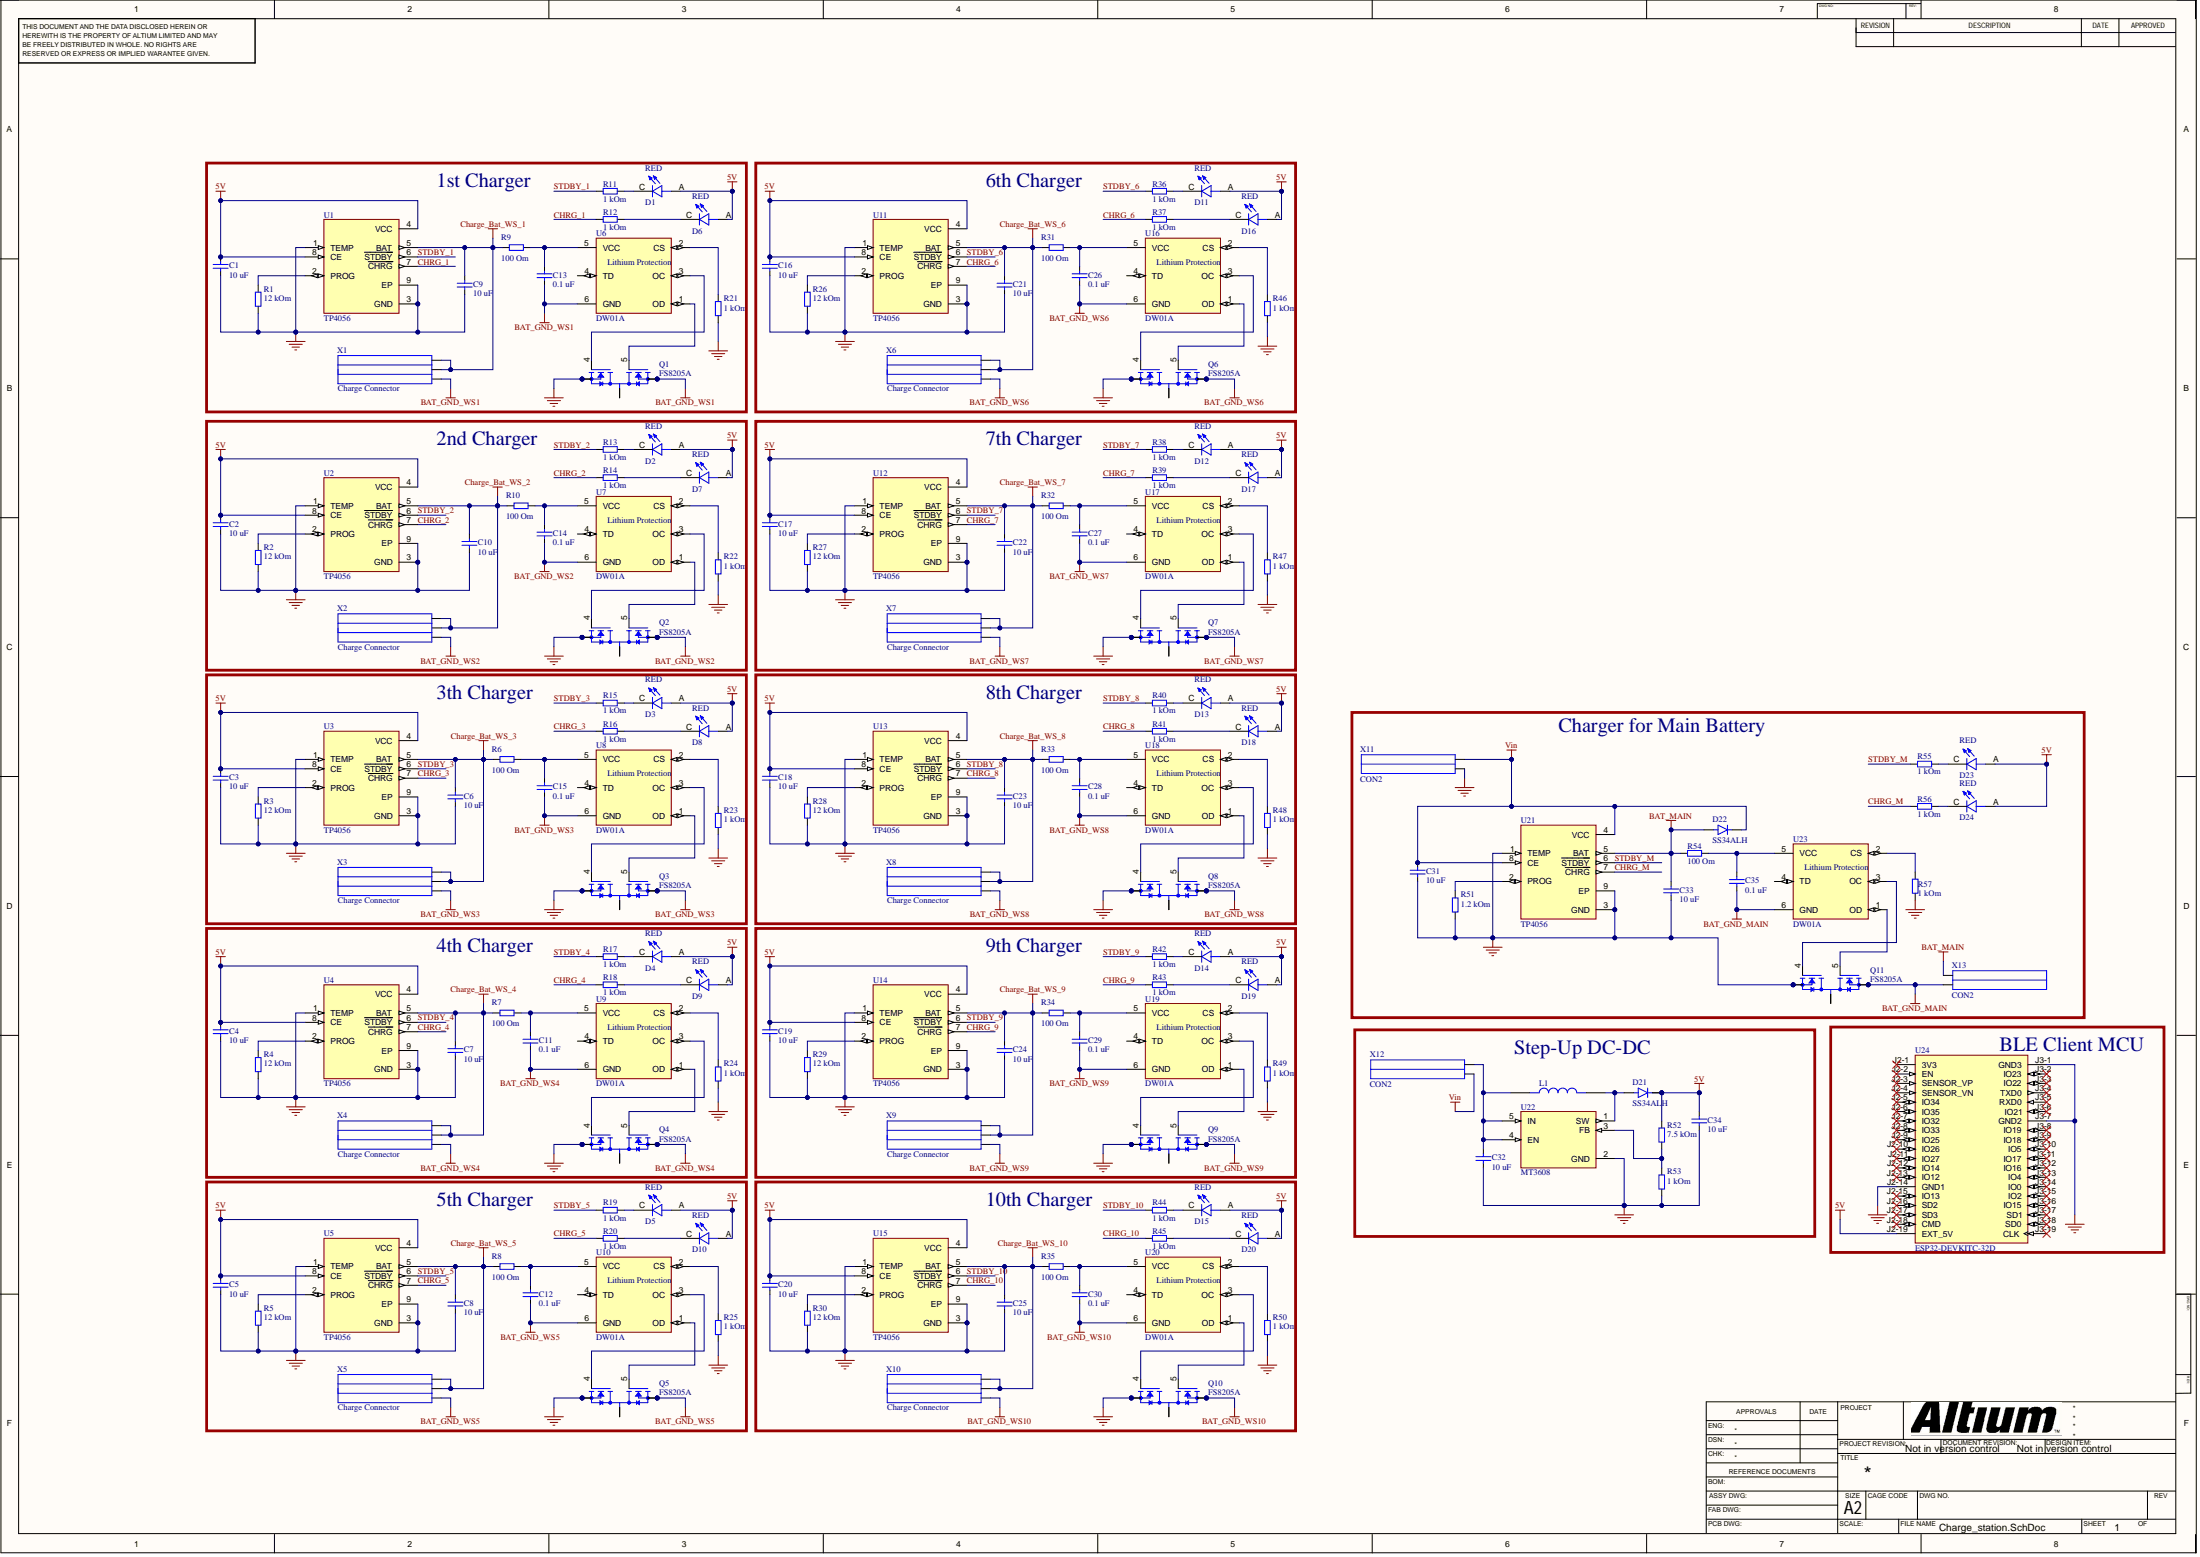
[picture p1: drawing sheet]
# Altium project Charge_station.PrjPcb
1 sheet, 165 parts. Net scope: global (net labels, ports and power ports of the same name join across sheets).
Board file: Charge_station.PcbDoc

## Sheet Charge_station.SchDoc
size 594 x 420 mm; SheetNumber: 1; SheetTotal: 1

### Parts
C1  value 10 uF  [CAPC1608X90N]  (hidden comment: STD_CAP)
C2  value 10 uF  [CAPC1608X90N]  (hidden comment: STD_CAP)
C3  value 10 uF  [CAPC1608X90N]  (hidden comment: STD_CAP)
C4  value 10 uF  [CAPC1608X90N]  (hidden comment: STD_CAP)
C5  value 10 uF  [CAPC1608X90N]  (hidden comment: STD_CAP)
C6  value 10 uF  [CAPC1608X90N]  (hidden comment: STD_CAP)
C7  value 10 uF  [CAPC1608X90N]  (hidden comment: STD_CAP)
C8  value 10 uF  [CAPC1608X90N]  (hidden comment: STD_CAP)
C9  value 10 uF  [CAPC1608X90N]  (hidden comment: STD_CAP)
C10  value 10 uF  [CAPC1608X90N]  (hidden comment: STD_CAP)
C11  value 0.1 uF  [CAPC1608X90N]  (hidden comment: STD_CAP)
C12  value 0.1 uF  [CAPC1608X90N]  (hidden comment: STD_CAP)
C13  value 0.1 uF  [CAPC1608X90N]  (hidden comment: STD_CAP)
C14  value 0.1 uF  [CAPC1608X90N]  (hidden comment: STD_CAP)
C15  value 0.1 uF  [CAPC1608X90N]  (hidden comment: STD_CAP)
C16  value 10 uF  [CAPC1608X90N]  (hidden comment: STD_CAP)
C17  value 10 uF  [CAPC1608X90N]  (hidden comment: STD_CAP)
C18  value 10 uF  [CAPC1608X90N]  (hidden comment: STD_CAP)
C19  value 10 uF  [CAPC1608X90N]  (hidden comment: STD_CAP)
C20  value 10 uF  [CAPC1608X90N]  (hidden comment: STD_CAP)
C21  value 10 uF  [CAPC1608X90N]  (hidden comment: STD_CAP)
C22  value 10 uF  [CAPC1608X90N]  (hidden comment: STD_CAP)
C23  value 10 uF  [CAPC1608X90N]  (hidden comment: STD_CAP)
C24  value 10 uF  [CAPC1608X90N]  (hidden comment: STD_CAP)
C25  value 10 uF  [CAPC1608X90N]  (hidden comment: STD_CAP)
C26  value 0.1 uF  [CAPC1608X90N]  (hidden comment: STD_CAP)
C27  value 0.1 uF  [CAPC1608X90N]  (hidden comment: STD_CAP)
C28  value 0.1 uF  [CAPC1608X90N]  (hidden comment: STD_CAP)
C29  value 0.1 uF  [CAPC1608X90N]  (hidden comment: STD_CAP)
C30  value 0.1 uF  [CAPC1608X90N]  (hidden comment: STD_CAP)
C31  value 10 uF  [CAPC1608X90N]  (hidden comment: STD_CAP)
C32  value 10 uF  [CAPC2012X120N]  (hidden comment: STD_CAP)
C33  value 10 uF  [CAPC1608X90N]  (hidden comment: STD_CAP)
C34  value 10 uF  [CAPC2012X120N]  (hidden comment: STD_CAP)
C35  value 0.1 uF  [CAPC1608X90N]  (hidden comment: STD_CAP)
D1  7012X1  [LED_KPT-1608ZGC]  (value not drawn)
D2  7012X1  [LED_KPT-1608ZGC]  (value not drawn)
D3  7012X1  [LED_KPT-1608ZGC]  (value not drawn)
D4  7012X1  [LED_KPT-1608ZGC]  (value not drawn)
D5  7012X1  [LED_KPT-1608ZGC]  (value not drawn)
D6  7012X1  [LED_KPT-1608ZGC]  (value not drawn)
D7  7012X1  [LED_KPT-1608ZGC]  (value not drawn)
D8  7012X1  [LED_KPT-1608ZGC]  (value not drawn)
D9  7012X1  [LED_KPT-1608ZGC]  (value not drawn)
D10  7012X1  [LED_KPT-1608ZGC]  (value not drawn)
D11  7012X1  [LED_KPT-1608ZGC]  (value not drawn)
D12  7012X1  [LED_KPT-1608ZGC]  (value not drawn)
D13  7012X1  [LED_KPT-1608ZGC]  (value not drawn)
D14  7012X1  [LED_KPT-1608ZGC]  (value not drawn)
D15  7012X1  [LED_KPT-1608ZGC]  (value not drawn)
D16  7012X1  [LED_KPT-1608ZGC]  (value not drawn)
D17  7012X1  [LED_KPT-1608ZGC]  (value not drawn)
D18  7012X1  [LED_KPT-1608ZGC]  (value not drawn)
D19  7012X1  [LED_KPT-1608ZGC]  (value not drawn)
D20  7012X1  [LED_KPT-1608ZGC]  (value not drawn)
D21  SS34ALH  [SODFL5226X100N]
D22  SS34ALH  [SODFL5226X100N]
D23  7012X1  [LED_KPT-1608ZGC]  (value not drawn)
D24  7012X1  [LED_KPT-1608ZGC]  (value not drawn)
L1  B82464G4223M000  [IND_B82464G4223M000]  (value not drawn)
Q1  FS8205A  [SOP65P640X120-8N]
Q2  FS8205A  [SOP65P640X120-8N]
Q3  FS8205A  [SOP65P640X120-8N]
Q4  FS8205A  [SOP65P640X120-8N]
Q5  FS8205A  [SOP65P640X120-8N]
Q6  FS8205A  [SOP65P640X120-8N]
Q7  FS8205A  [SOP65P640X120-8N]
Q8  FS8205A  [SOP65P640X120-8N]
Q9  FS8205A  [SOP65P640X120-8N]
Q10  FS8205A  [SOP65P640X120-8N]
Q11  FS8205A  [SOP65P640X120-8N]
R1  value 12 kOm  [RESC1608X50AN]  (hidden comment: STD_RES)
R2  value 12 kOm  [RESC1608X50AN]  (hidden comment: STD_RES)
R3  value 12 kOm  [RESC1608X50AN]  (hidden comment: STD_RES)
R4  value 12 kOm  [RESC1608X50AN]  (hidden comment: STD_RES)
R5  value 12 kOm  [RESC1608X50AN]  (hidden comment: STD_RES)
R6  value 100 Om  [RESC1608X50AN]  (hidden comment: STD_RES)
R7  value 100 Om  [RESC1608X50AN]  (hidden comment: STD_RES)
R8  value 100 Om  [RESC1608X50AN]  (hidden comment: STD_RES)
R9  value 100 Om  [RESC1608X50AN]  (hidden comment: STD_RES)
R10  value 100 Om  [RESC1608X50AN]  (hidden comment: STD_RES)
R11  value 1 kOm  [R0603]  (hidden comment: STD_RES)
R12  value 1 kOm  [R0603]  (hidden comment: STD_RES)
R13  value 1 kOm  [R0603]  (hidden comment: STD_RES)
R14  value 1 kOm  [R0603]  (hidden comment: STD_RES)
R15  value 1 kOm  [R0603]  (hidden comment: STD_RES)
R16  value 1 kOm  [R0603]  (hidden comment: STD_RES)
R17  value 1 kOm  [R0603]  (hidden comment: STD_RES)
R18  value 1 kOm  [R0603]  (hidden comment: STD_RES)
R19  value 1 kOm  [R0603]  (hidden comment: STD_RES)
R20  value 1 kOm  [R0603]  (hidden comment: STD_RES)
R21  value 1 kOm  [RESC1608X50AN]  (hidden comment: STD_RES)
R22  value 1 kOm  [RESC1608X50AN]  (hidden comment: STD_RES)
R23  value 1 kOm  [RESC1608X50AN]  (hidden comment: STD_RES)
R24  value 1 kOm  [RESC1608X50AN]  (hidden comment: STD_RES)
R25  value 1 kOm  [RESC1608X50AN]  (hidden comment: STD_RES)
R26  value 12 kOm  [RESC1608X50AN]  (hidden comment: STD_RES)
R27  value 12 kOm  [RESC1608X50AN]  (hidden comment: STD_RES)
R28  value 12 kOm  [RESC1608X50AN]  (hidden comment: STD_RES)
R29  value 12 kOm  [RESC1608X50AN]  (hidden comment: STD_RES)
R30  value 12 kOm  [RESC1608X50AN]  (hidden comment: STD_RES)
R31  value 100 Om  [RESC1608X50AN]  (hidden comment: STD_RES)
R32  value 100 Om  [RESC1608X50AN]  (hidden comment: STD_RES)
R33  value 100 Om  [RESC1608X50AN]  (hidden comment: STD_RES)
R34  value 100 Om  [RESC1608X50AN]  (hidden comment: STD_RES)
R35  value 100 Om  [RESC1608X50AN]  (hidden comment: STD_RES)
R36  value 1 kOm  [R0603]  (hidden comment: STD_RES)
R37  value 1 kOm  [R0603]  (hidden comment: STD_RES)
R38  value 1 kOm  [R0603]  (hidden comment: STD_RES)
R39  value 1 kOm  [R0603]  (hidden comment: STD_RES)
R40  value 1 kOm  [R0603]  (hidden comment: STD_RES)
R41  value 1 kOm  [R0603]  (hidden comment: STD_RES)
R42  value 1 kOm  [R0603]  (hidden comment: STD_RES)
R43  value 1 kOm  [R0603]  (hidden comment: STD_RES)
R44  value 1 kOm  [R0603]  (hidden comment: STD_RES)
R45  value 1 kOm  [R0603]  (hidden comment: STD_RES)
R46  value 1 kOm  [RESC1608X50AN]  (hidden comment: STD_RES)
R47  value 1 kOm  [RESC1608X50AN]  (hidden comment: STD_RES)
R48  value 1 kOm  [RESC1608X50AN]  (hidden comment: STD_RES)
R49  value 1 kOm  [RESC1608X50AN]  (hidden comment: STD_RES)
R50  value 1 kOm  [RESC1608X50AN]  (hidden comment: STD_RES)
R51  value 1.2 kOm  [RESC1608X50AN]  (hidden comment: STD_RES)
R52  value 7.5 kOm  [RESC1608X50AN]  (hidden comment: STD_RES)
R53  value 1 kOm  [RESC1608X50AN]  (hidden comment: STD_RES)
R54  value 100 Om  [RESC1608X50AN]  (hidden comment: STD_RES)
R55  value 1 kOm  [R0603]  (hidden comment: STD_RES)
R56  value 1 kOm  [R0603]  (hidden comment: STD_RES)
R57  value 1 kOm  [RESC1608X50AN]  (hidden comment: STD_RES)
U1  TP4056  [SOP127P600X175-9N]
U2  TP4056  [SOP127P600X175-9N]
U3  TP4056  [SOP127P600X175-9N]
U4  TP4056  [SOP127P600X175-9N]
U5  TP4056  [SOP127P600X175-9N]
U6  DW01A  [SOT23-6]
U7  DW01A  [SOT23-6]
U8  DW01A  [SOT23-6]
U9  DW01A  [SOT23-6]
U10  DW01A  [SOT23-6]
U11  TP4056  [SOP127P600X175-9N]
U12  TP4056  [SOP127P600X175-9N]
U13  TP4056  [SOP127P600X175-9N]
U14  TP4056  [SOP127P600X175-9N]
U15  TP4056  [SOP127P600X175-9N]
U16  DW01A  [SOT23-6]
U17  DW01A  [SOT23-6]
U18  DW01A  [SOT23-6]
U19  DW01A  [SOT23-6]
U20  DW01A  [SOT23-6]
U21  TP4056  [SOP127P600X175-9N]
U22  MT3608  [SOT95P280X145-6N]
U23  DW01A  [SOT23-6]
U24  ESP32-DEVKITC-32D  [MODULE_ESP32-DEVKITC-32D]
X1  Charge Connector  [POGO PINS]
X2  Charge Connector  [POGO PINS]
X3  Charge Connector  [POGO PINS]
X4  Charge Connector  [POGO PINS]
X5  Charge Connector  [POGO PINS]
X6  Charge Connector  [POGO PINS]
X7  Charge Connector  [POGO PINS]
X8  Charge Connector  [POGO PINS]
X9  Charge Connector  [POGO PINS]
X10  Charge Connector  [POGO PINS]
X11  CON2  [CON4_bat]
X12  CON2  [CON4_bat]
X13  CON2  [CON4_bat]

### Blocks framed on the sheet
1st Charger: C1 C9 C13 D1 D6 Q1 R1 R9 R11 R12 R21 U1 U6 X1
6th Charger: C16 C21 C26 D11 D16 Q6 R26 R31 R36 R37 R46 U11 U16 X6
2nd Charger: C2 C10 C14 D2 D7 Q2 R2 R10 R13 R14 R22 U2 U7 X2
7th Charger: C17 C22 C27 D12 D17 Q7 R27 R32 R38 R39 R47 U12 U17 X7
3th Charger: C3 C6 C15 D3 D8 Q3 R3 R6 R15 R16 R23 U3 U8 X3
8th Charger: C18 C23 C28 D13 D18 Q8 R28 R33 R40 R41 R48 U13 U18 X8
Charger for Main Battery: C31 C33 C35 D22-D24 Q11 R51 R54-R57 U21 U23 X11 X13
4th Charger: C4 C7 C11 D4 D9 Q4 R4 R7 R17 R18 R24 U4 U9 X4
9th Charger: C19 C24 C29 D14 D19 Q9 R29 R34 R42 R43 R49 U14 U19 X9
Step-Up DC-DC: C32 C34 D21 L1 R52 R53 U22 X12
BLE Client MCU: U24
5th Charger: C5 C8 C12 D5 D10 Q5 R5 R8 R19 R20 R25 U5 U10 X5
10th Charger: C20 C25 C30 D15 D20 Q10 R30 R35 R44 R45 R50 U15 U20 X10

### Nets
5V: C1.2 C2.2 C3.2 C4.2 C5.2 C16.2 C17.2 C18.2 C19.2 C20.2 C34.2 D1.A D2.A D3.A D4.A D5.A D6.A D7.A D8.A D9.A D10.A D11.A D12.A D13.A D14.A D15.A D16.A D17.A D18.A D19.A D20.A D21.1(K) D23.A D24.A R52.2 U1.4(VCC) U1.8(CE) U2.4(VCC) U2.8(CE) U3.4(VCC) U3.8(CE) U4.4(VCC) U4.8(CE) U5.4(VCC) U5.8(CE) U11.4(VCC) U11.8(CE) U12.4(VCC) U12.8(CE) U13.4(VCC) U13.8(CE) U14.4(VCC) U14.8(CE) U15.4(VCC) U15.8(CE) U24.J2-19(EXT_5V)
BAT_GND_MAIN: C35.1 Q11.6(S2) Q11.7(S2) U23.6(GND) X13.2
BAT_GND_WS1: C13.1 Q1.6(S2) Q1.7(S2) U6.6(GND) X1.3
BAT_GND_WS2: C14.1 Q2.6(S2) Q2.7(S2) U7.6(GND) X2.3
BAT_GND_WS3: C15.1 Q3.6(S2) Q3.7(S2) U8.6(GND) X3.3
BAT_GND_WS4: C11.1 Q4.6(S2) Q4.7(S2) U9.6(GND) X4.3
BAT_GND_WS5: C12.1 Q5.6(S2) Q5.7(S2) U10.6(GND) X5.3
BAT_GND_WS6: C26.1 Q6.6(S2) Q6.7(S2) U16.6(GND) X6.3
BAT_GND_WS7: C27.1 Q7.6(S2) Q7.7(S2) U17.6(GND) X7.3
BAT_GND_WS8: C28.1 Q8.6(S2) Q8.7(S2) U18.6(GND) X8.3
BAT_GND_WS9: C29.1 Q9.6(S2) Q9.7(S2) U19.6(GND) X9.3
BAT_GND_WS10: C30.1 Q10.6(S2) Q10.7(S2) U20.6(GND) X10.3
BAT_MAIN: C33.2 D22.2(A) R54.2 U21.5(BAT) X13.1
Charge_Bat_WS_1: C9.2 R9.2 U1.5(BAT) X1.1 X1.2
Charge_Bat_WS_2: C10.2 R10.2 U2.5(BAT) X2.1 X2.2
Charge_Bat_WS_3: C6.2 R6.2 U3.5(BAT) X3.1 X3.2
Charge_Bat_WS_4: C7.2 R7.2 U4.5(BAT) X4.1 X4.2
Charge_Bat_WS_5: C8.2 R8.2 U5.5(BAT) X5.1 X5.2
Charge_Bat_WS_6: C21.2 R31.2 U11.5(BAT) X6.1 X6.2
Charge_Bat_WS_7: C22.2 R32.2 U12.5(BAT) X7.1 X7.2
Charge_Bat_WS_8: C23.2 R33.2 U13.5(BAT) X8.1 X8.2
Charge_Bat_WS_9: C24.2 R34.2 U14.5(BAT) X9.1 X9.2
Charge_Bat_WS_10: C25.2 R35.2 U15.5(BAT) X10.1 X10.2
GND: C1.1 C2.1 C3.1 C4.1 C5.1 C6.1 C7.1 C8.1 C9.1 C10.1 C16.1 C17.1 C18.1 C19.1 C20.1 C21.1 C22.1 C23.1 C24.1 C25.1 C31.1 C32.1 C33.1 C34.1 Q1.2(S1) Q1.3(S1) Q2.2(S1) Q2.3(S1) Q3.2(S1) Q3.3(S1) Q4.2(S1) Q4.3(S1) Q5.2(S1) Q5.3(S1) Q6.2(S1) Q6.3(S1) Q7.2(S1) Q7.3(S1) Q8.2(S1) Q8.3(S1) Q9.2(S1) Q9.3(S1) Q10.2(S1) Q10.3(S1) Q11.2(S1) Q11.3(S1) R1.1 R2.1 R3.1 R4.1 R5.1 R21.1 R22.1 R23.1 R24.1 R25.1 R26.1 R27.1 R28.1 R29.1 R30.1 R46.1 R47.1 R48.1 R49.1 R50.1 R51.1 R53.1 R57.1 U1.1(TEMP) U1.3(GND) U1.9(EP) U2.1(TEMP) U2.3(GND) U2.9(EP) U3.1(TEMP) U3.3(GND) U3.9(EP) U4.1(TEMP) U4.3(GND) U4.9(EP) U5.1(TEMP) U5.3(GND) U5.9(EP) U11.1(TEMP) U11.3(GND) U11.9(EP) U12.1(TEMP) U12.3(GND) U12.9(EP) U13.1(TEMP) U13.3(GND) U13.9(EP) U14.1(TEMP) U14.3(GND) U14.9(EP) U15.1(TEMP) U15.3(GND) U15.9(EP) U21.1(TEMP) U21.3(GND) U21.9(EP) U22.2(GND) U24.J2-14(GND1) U24.J3-1(GND3) U24.J3-7(GND2) X11.2
Vin: C31.2 D22.1(K) U21.4(VCC) U21.8(CE) X11.1 X12.2
CHRG_1: R12.1 U1.7(~{CHRG})
CHRG_2: R14.1 U2.7(~{CHRG})
CHRG_3: R16.1 U3.7(~{CHRG})
CHRG_4: R18.1 U4.7(~{CHRG})
CHRG_5: R20.1 U5.7(~{CHRG})
CHRG_6: R37.1 U11.7(~{CHRG})
CHRG_7: R39.1 U12.7(~{CHRG})
CHRG_8: R41.1 U13.7(~{CHRG})
CHRG_9: R43.1 U14.7(~{CHRG})
CHRG_10: R45.1 U15.7(~{CHRG})
CHRG_M: R56.1 U21.7(~{CHRG})
STDBY_1: R11.1 U1.6(~{STDBY})
STDBY_2: R13.1 U2.6(~{STDBY})
STDBY_3: R15.1 U3.6(~{STDBY})
STDBY_4: R17.1 U4.6(~{STDBY})
STDBY_5: R19.1 U5.6(~{STDBY})
STDBY_6: R36.1 U11.6(~{STDBY})
STDBY_7: R38.1 U12.6(~{STDBY})
STDBY_8: R40.1 U13.6(~{STDBY})
STDBY_9: R42.1 U14.6(~{STDBY})
STDBY_10: R44.1 U15.6(~{STDBY})
STDBY_M: R55.1 U21.6(~{STDBY})
NetC11_2: C11.2 R7.1 U9.5(VCC)
NetC12_2: C12.2 R8.1 U10.5(VCC)
NetC13_2: C13.2 R9.1 U6.5(VCC)
NetC14_2: C14.2 R10.1 U7.5(VCC)
NetC15_2: C15.2 R6.1 U8.5(VCC)
NetC26_2: C26.2 R31.1 U16.5(VCC)
NetC27_2: C27.2 R32.1 U17.5(VCC)
NetC28_2: C28.2 R33.1 U18.5(VCC)
NetC29_2: C29.2 R34.1 U19.5(VCC)
NetC30_2: C30.2 R35.1 U20.5(VCC)
NetC32_2: C32.2 L1.1 U22.4(EN) U22.5(IN) X12.1
NetC35_2: C35.2 R54.1 U23.5(VCC)
NetD1_C: D1.C R11.2
NetD2_C: D2.C R13.2
NetD3_C: D3.C R15.2
NetD4_C: D4.C R17.2
NetD5_C: D5.C R19.2
NetD6_C: D6.C R12.2
NetD7_C: D7.C R14.2
NetD8_C: D8.C R16.2
NetD9_C: D9.C R18.2
NetD10_C: D10.C R20.2
NetD11_C: D11.C R36.2
NetD12_C: D12.C R38.2
NetD13_C: D13.C R40.2
NetD14_C: D14.C R42.2
NetD15_C: D15.C R44.2
NetD16_C: D16.C R37.2
NetD17_C: D17.C R39.2
NetD18_C: D18.C R41.2
NetD19_C: D19.C R43.2
NetD20_C: D20.C R45.2
NetD21_2: D21.2(A) L1.2 U22.1(SW)
NetD23_C: D23.C R55.2
NetD24_C: D24.C R56.2
NetQ1_1: Q1.1(D12) Q1.8(D12)
NetQ1_4: Q1.4(G1) U6.3(OC)
NetQ1_5: Q1.5(G2) U6.1(OD)
NetQ2_1: Q2.1(D12) Q2.8(D12)
NetQ2_4: Q2.4(G1) U7.3(OC)
NetQ2_5: Q2.5(G2) U7.1(OD)
NetQ3_1: Q3.1(D12) Q3.8(D12)
NetQ3_4: Q3.4(G1) U8.3(OC)
NetQ3_5: Q3.5(G2) U8.1(OD)
NetQ4_1: Q4.1(D12) Q4.8(D12)
NetQ4_4: Q4.4(G1) U9.3(OC)
NetQ4_5: Q4.5(G2) U9.1(OD)
NetQ5_1: Q5.1(D12) Q5.8(D12)
NetQ5_4: Q5.4(G1) U10.3(OC)
NetQ5_5: Q5.5(G2) U10.1(OD)
NetQ6_1: Q6.1(D12) Q6.8(D12)
NetQ6_4: Q6.4(G1) U16.3(OC)
NetQ6_5: Q6.5(G2) U16.1(OD)
NetQ7_1: Q7.1(D12) Q7.8(D12)
NetQ7_4: Q7.4(G1) U17.3(OC)
NetQ7_5: Q7.5(G2) U17.1(OD)
NetQ8_1: Q8.1(D12) Q8.8(D12)
NetQ8_4: Q8.4(G1) U18.3(OC)
NetQ8_5: Q8.5(G2) U18.1(OD)
NetQ9_1: Q9.1(D12) Q9.8(D12)
NetQ9_4: Q9.4(G1) U19.3(OC)
NetQ9_5: Q9.5(G2) U19.1(OD)
NetQ10_1: Q10.1(D12) Q10.8(D12)
NetQ10_4: Q10.4(G1) U20.3(OC)
NetQ10_5: Q10.5(G2) U20.1(OD)
NetQ11_1: Q11.1(D12) Q11.8(D12)
NetQ11_4: Q11.4(G1) U23.3(OC)
NetQ11_5: Q11.5(G2) U23.1(OD)
NetR1_2: R1.2 U1.2(PROG)
NetR2_2: R2.2 U2.2(PROG)
NetR3_2: R3.2 U3.2(PROG)
NetR4_2: R4.2 U4.2(PROG)
NetR5_2: R5.2 U5.2(PROG)
NetR21_2: R21.2 U6.2(CS)
NetR22_2: R22.2 U7.2(CS)
NetR23_2: R23.2 U8.2(CS)
NetR24_2: R24.2 U9.2(CS)
NetR25_2: R25.2 U10.2(CS)
NetR26_2: R26.2 U11.2(PROG)
NetR27_2: R27.2 U12.2(PROG)
NetR28_2: R28.2 U13.2(PROG)
NetR29_2: R29.2 U14.2(PROG)
NetR30_2: R30.2 U15.2(PROG)
NetR46_2: R46.2 U16.2(CS)
NetR47_2: R47.2 U17.2(CS)
NetR48_2: R48.2 U18.2(CS)
NetR49_2: R49.2 U19.2(CS)
NetR50_2: R50.2 U20.2(CS)
NetR51_2: R51.2 U21.2(PROG)
NetR52_1: R52.1 R53.2 U22.3(FB)
NetR57_2: R57.2 U23.2(CS)

Not connected (* = marked no-connect by the designer): U6 4(TD); U7 4(TD); U8 4(TD); U9 4(TD); U10 4(TD); U16 4(TD); U17 4(TD); U18 4(TD); U19 4(TD); U20 4(TD); U23 4(TD); U24 J2-1(3V3)* J2-2(EN)* J2-3(SENSOR_VP)* J2-4(SENSOR_VN)* J2-5(IO34)* J2-6(IO35)* J2-7(IO32)* J2-8(IO33)* J2-9(IO25)* J2-10(IO26)* J2-11(IO27)* J2-12(IO14)* J2-13(IO12)* J2-15(IO13)* J2-16(SD2)* J2-17(SD3)* J2-18(CMD)* J3-2(IO23)* J3-3(IO22)* J3-4(TXD0)* J3-5(RXD0)* J3-6(IO21)* J3-8(IO19)* J3-9(IO18)* J3-10(IO5)* J3-11(IO17)* J3-12(IO16)* J3-13(IO4)* J3-14(IO0)* J3-15(IO2)* J3-16(IO15)* J3-17(SD1)* J3-18(SD0)* J3-19(CLK)*
